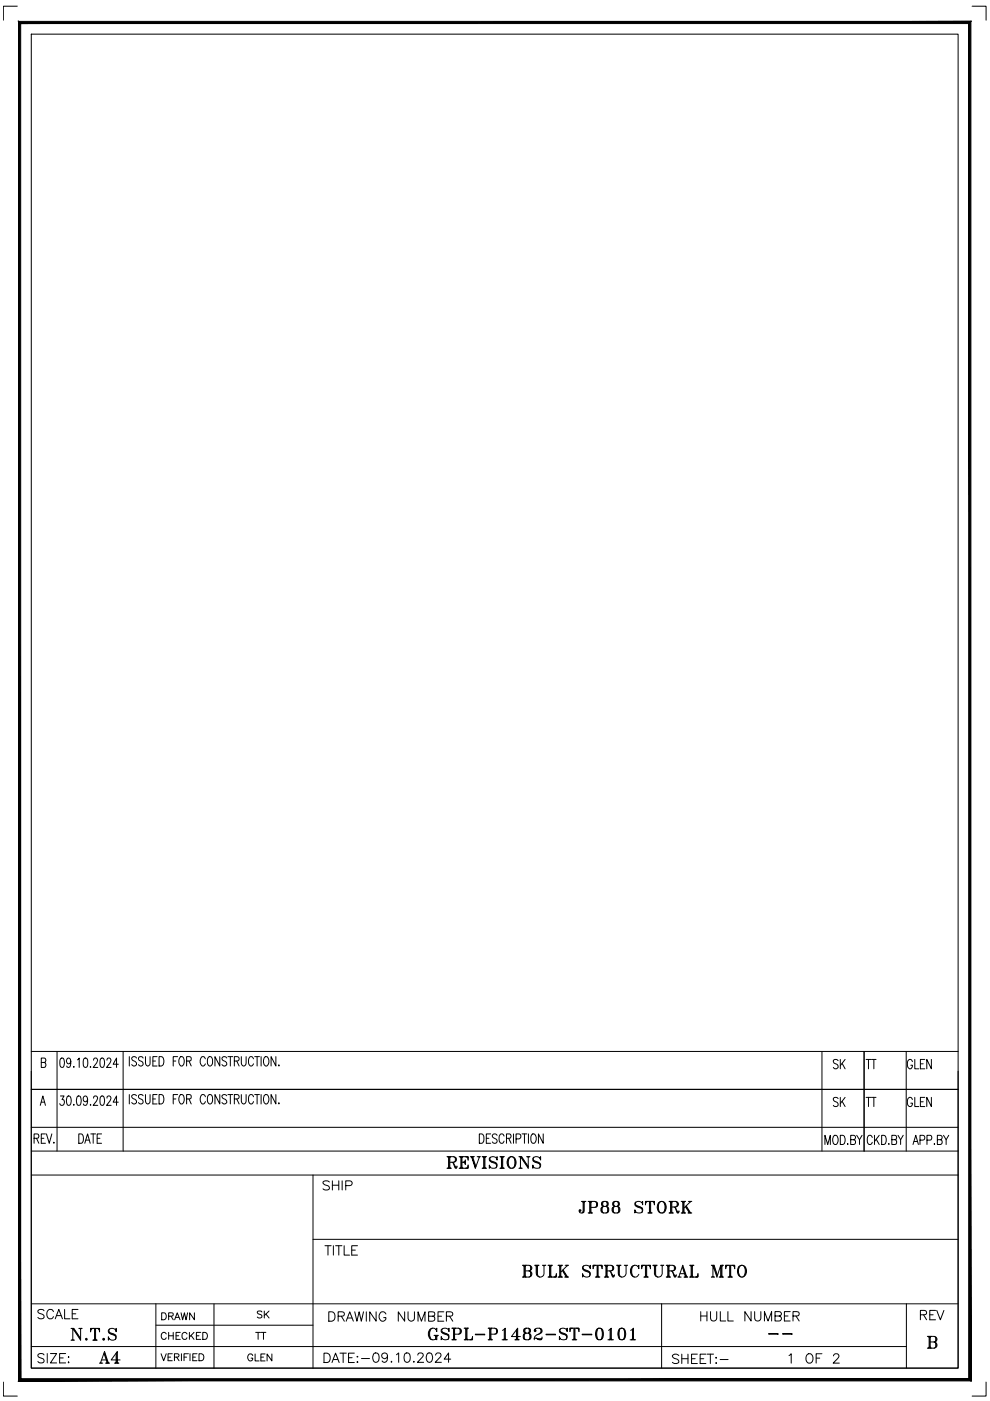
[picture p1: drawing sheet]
<svg xmlns="http://www.w3.org/2000/svg" width="210mm" height="297mm" viewBox="0 0 210 297" stroke-linecap="round" stroke-linejoin="round" font-family="sans-serif">
<!-- layer: Title Block -->
<g fill="none" stroke="#000" stroke-width=".21">
<path d="M3.7 1.3h-3v3M6.6 7.2h196.5v282.9h-196.5zM206.1 1.3h3v3M6.6 227.1v63h196.5v-63M6.6 239h196.5M6.6 231h196.5M6.6 222.9h196.5M8.5 234.4l.6-2 .5 2M8.7 225.3l.9-.1 .1-.3-.1-.5-.9-.1v2l.9-.1 .1-.6-.3-.3M8.7 233.7h.7M12.1 222.9v21.2M12.8 232.4h.8l-.4 .7a.57 .57 0 0 1 .4 .8 .57 .57 0 0 1-.9 .2v-.1"/>
<path d="M12.9 224.4l.3-.1a1.36 1.36 0 0 1 0 2h-.1a1.56 1.56 0 0 1-.2-1.9zM14.3 232.5l.3-.1a1.28 1.28 0 0 1 0 2h-.1a1.56 1.56 0 0 1-.2-1.9zM15 225a.47 .47 0 0 1-.2 .5 .47 .47 0 0 1-.5 0 .6 .6 0 0 1-.2-.8 .6 .6 0 0 1 .7-.3 1.56 1.56 0 0 1-.2 1.9l-.4-.1v-.2M15.6 234.1v.3zM15.6 226.1v.2zM16.4 232.5l.4-.1a1.36 1.36 0 0 1 0 2h-.2a1.56 1.56 0 0 1-.2-1.9zM16.4 224.7l.4-.4v2M17.9 224.4l.3-.1a1.36 1.36 0 0 1 0 2h-.1a1.56 1.56 0 0 1-.2-1.9zM18.6 233a.47 .47 0 0 1-.2 .5 .47 .47 0 0 1-.5 0 .59 .59 0 0 1-.3-.7 .59 .59 0 0 1 .8-.3 1.56 1.56 0 0 1-.3 1.9l-.3-.1-.1-.2M19.2 234.1v.3zM19.2 226.1v.2zM19.8 232.8l.3-.4h.3l.3 .3-.2 .7-.7 1h.9"/>
<path d="M19.8 224.8l.3-.5h.3l.3 .4-.2 .7-.7 .9h.9M21.4 232.5l.3-.1a1.36 1.36 0 0 1 0 2h-.1a1.56 1.56 0 0 1-.2-1.9zM21.4 224.4l.3-.1a1.36 1.36 0 0 1 0 2h-.1a1.56 1.56 0 0 1-.2-1.9zM22.7 232.8l.2-.4h.3l.3 .3-.2 .7-.7 1h1M22.7 224.8l.2-.5h.3l.3 .4-.2 .7-.7 .9h1M25.1 233.7h-1.1l.7-1.3v2M25.1 225.6h-1.1l.7-1.3v2M26.1 222.9v21.2M27.4 224v2M27.4 232.1v2M28.9 232.3a.5 .5 0 0 0-.7-.2 .5 .5 0 0 0 0 .8l.4 .2a.54 .54 0 0 1 .2 .9 .54 .54 0 0 1-.9-.2M28.9 224.3a.49 .49 0 0 0-.7-.2 .49 .49 0 0 0 0 .8l.4 .1a.54 .54 0 0 1 .2 .9 .54 .54 0 0 1-.9-.2"/>
<path d="M30.3 232.3a.51 .51 0 0 0-.5-.2 .51 .51 0 0 0-.4 .4l.1 .3 .5 .3a.52 .52 0 0 1 .2 .8 .52 .52 0 0 1-.8-.1M30.3 224.3a.53 .53 0 0 0-.4-.3 .53 .53 0 0 0-.5 .3l.1 .5 .5 .2a.52 .52 0 0 1 .2 .9 .52 .52 0 0 1-.8-.2M30.8 232.1v1.4a.57 .57 0 0 0 .6 .6l.4-.3v-1.7M30.8 224v1.4a.57 .57 0 0 0 .6 .6l.4-.3v-1.7M32.4 233h.6M32.4 225h.6M33.3 232.1h-.9v2h.9M33.3 224h-.9v2h.9M33.7 232.1h.5a1.2 1.2 0 0 1 0 2h-.5zM33.7 224h.5a1.2 1.2 0 0 1 0 2h-.5zM36.7 233h.6M36.7 225h.6"/>
<path d="M37.7 232.1h-1v2M37.7 224h-1v2M38.2 232.2l.1-.1a.83 .83 0 0 1 .8 1.2l-.1 .3a.49 .49 0 0 1-.8 .3l-.3-.6v-.5zM38.2 224.1l.1-.1a.94 .94 0 0 1 .7 1.6l-.4 .4h-.3a1.38 1.38 0 0 1-.1-1.9zM39.6 233h.6a.49 .49 0 0 0 .3-.5 .49 .49 0 0 0-.3-.4h-.6v2M39.6 225h.6a.49 .49 0 0 0 .3-.5 .49 .49 0 0 0-.3-.5h-.6v2M40.1 233l.4 1.1M40.1 225l.4 1M43.5 232.5a.51 .51 0 0 0-.5-.4 .51 .51 0 0 0-.5 .4v1.1a.51 .51 0 0 0 .8 .3l.2-.3M43.5 224.5a.51 .51 0 0 0-.8-.4 1.38 1.38 0 0 0 .2 1.9 .61 .61 0 0 0 .6-.4M44.2 232.2a.58 .58 0 0 1 .7 0 .58 .58 0 0 1 .2 .6v.5a.58 .58 0 0 1-.6 .8 .58 .58 0 0 1-.5-.8v-.8zM44.2 224.1a.58 .58 0 0 1 .7 .1 .58 .58 0 0 1 .2 .6v.5a.58 .58 0 0 1-.6 .7 .58 .58 0 0 1-.5-.7v-.8z"/>
<path d="M46.6 232.1v2l-1-2v2M46.6 224v2l-1-2v2M48.1 232.3a.5 .5 0 0 0-.8-.2 .5 .5 0 0 0 .1 .8l.4 .2a.54 .54 0 0 1 .1 .9 .54 .54 0 0 1-.8-.2M48.1 224.3a.49 .49 0 0 0-.8-.2 .49 .49 0 0 0 .1 .8l.4 .1a.54 .54 0 0 1 .1 .9 .54 .54 0 0 1-.8-.2M48.3 232.1h1M48.3 224h1M48.8 224v2M48.8 232.1v2M49.7 233l.8-.1 .2-.3-.1-.4-.3-.1h-.6v2M49.7 225l.8-.1 .2-.3-.1-.4-.3-.2h-.6v2M50.2 233l.5 1.1M50.2 225l.5 1"/>
<path d="M51.2 232.1v1.4a.57 .57 0 0 0 .6 .6l.4-.6v-1.4M51.2 224v1.4a.57 .57 0 0 0 .6 .6l.4-.6v-1.4M53.7 232.5a.55 .55 0 0 0-.6-.4 .55 .55 0 0 0-.4 .7v.5a.55 .55 0 0 0 .4 .8 .55 .55 0 0 0 .6-.5M53.7 224.5a.55 .55 0 0 0-.6-.5 .55 .55 0 0 0-.4 .8v.5a.55 .55 0 0 0 .4 .7 .55 .55 0 0 0 .6-.4M54 232.1h1M54 224h1M54.5 224v2M54.5 232.1v2M55.4 224v2M55.4 232.1v2M56 232.3l.3-.2a.92 .92 0 0 1 .6 1.5 .49 .49 0 0 1-.7 .3l-.3-.6zM56.2 224.1l.1-.1a.98 .98 0 0 1 .6 1.6l-.3 .4h-.3a1.38 1.38 0 0 1-.1-1.9z"/>
<path d="M58.5 232.1v2l-1-2v2M58.5 224v2l-1-2v2M59 233.9h.2l-.1 .2zM59 225.9h.2l-.1 .1zM174.3 222.9v21.2M177.7 224.9a.54 .54 0 0 0-.6-.3 .54 .54 0 0 0-.4 .5l.1 .3 .6 .2a.53 .53 0 0 1 .2 .8 .53 .53 0 0 1-.8 .1l-.1-.2M178.2 224.6v2M178.5 225.5l.7 1.1M179.2 224.6l-1 1.3M183.2 222.9v21.2M183.6 224.6h1M184.1 224.6v2"/>
<path d="M184.8 224.6h.9M185.3 224.6v2M192.1 222.9v21.2M193.4 225.1a.49 .49 0 0 0-.7-.4 1.38 1.38 0 0 0 .1 1.9 .61 .61 0 0 0 .6-.8h-.3M194 224.6v2h.8M195.1 225.6h.6M196.1 224.6h-1v2h1M197.5 224.6v2l-1-2v2M6.6 244.1h196.5M6.6 249.1h196.5M7.2 241.3h.9l.1-.3-.1-.5-.9-.1v2M7.7 241.3l.5 1.1"/>
<path d="M8.7 241.3h.6M9.6 240.4h-.9v2h.9M9.8 240.4l.6 2 .6-2M11.4 242.2v.2zM16.7 240.4h.5a1.26 1.26 0 0 1 0 2h-.5zM18 242.4l.6-2 .5 2M18.2 241.7h.7M19.2 240.4h1.1M19.8 240.4v2M20.6 241.3h.6M21.5 240.4h-.9v2h.9M66.4 249.1v41"/>
<path d="M101.6 240.4h.5a1.26 1.26 0 0 1 0 2h-.5zM103.1 241.3h.6M104 240.4h-.9v2M105.4 240.7a.49 .49 0 0 0-.8-.3 .49 .49 0 0 0 .1 .9l.4 .2a.53 .53 0 0 1 .1 .9 .53 .53 0 0 1-.8-.3M106.9 240.9a.55 .55 0 0 0-.7-.5 .55 .55 0 0 0-.4 .8v.4a.55 .55 0 0 0 .4 .8 .55 .55 0 0 0 .7-.5M107.4 241.3h.8l.2-.3-.2-.5-.8-.1v2M107.9 241.3l.5 1.1M108.9 240.4v2M109.4 241.5h.7l.2-.2 .1-.5-.1-.3-.9-.1v2M110.7 240.4h1M111.2 240.4v2M112 240.4v2"/>
<path d="M112.8 240.5a.61 .61 0 0 1 .7 0 .61 .61 0 0 1 .2 .7l-.1 .7a.55 .55 0 0 1-.7 .5 .55 .55 0 0 1-.3-.8v-.7zM115.2 240.4v2l-1-2v2M174.9 242.7v-2l.6 2 .6-2v2M176.7 241l.3-.3a.63 .63 0 0 1 .7 .7l-.1 .8a.49 .49 0 0 1-.7 .4l-.3-.7zM178.2 240.7h.5a1.15 1.15 0 0 1 0 2h-.5zM179.7 242.5v.2zM180.4 241.6h.8l.2-.3-.1-.4-.3-.2h-.6v2h.6l.3-.2 .1-.5-.4-.4M181.6 240.7l.6 .9v1.1M182.8 240.7l-.6 .9M184.9 241.2a.55 .55 0 0 0-.6-.5 .55 .55 0 0 0-.4 .7v.5a.55 .55 0 0 0 .4 .7 .55 .55 0 0 0 .6-.4M185.4 240.7v2M185.8 241.6l.6 1.1"/>
<path d="M186.4 240.7l-1 1.3M186.9 240.7h.5a1.15 1.15 0 0 1 0 2h-.5zM188.5 242.5v.2zM189.1 241.6h.9l.1-.3-.1-.5-.9-.1v2h.7l.3-.4a.52 .52 0 0 0-.3-.7M190.4 240.7l.6 .9v1.1M191.5 240.7l-.5 .9M193.6 242.7l.6-2 .5 2M193.8 242h.7M195.1 241.7l.8-.1 .2-.3-.1-.4-.3-.2h-.6v2M196.5 241.7h.7a.54 .54 0 0 0 .4-.5 .54 .54 0 0 0-.4-.5h-.7v2M198.1 242.5v.2zM198.7 241.6h.9l.2-.3-.1-.4-.3-.2h-.7v2h.7l.3-.2 .1-.5-.4-.4"/>
<path d="M200.1 240.7l.5 .9v1.1M201.2 240.7l-.6 .9M6.6 276.4h196.5M33 276.4v13.7M45.4 276.4v13.7M66.4 262.8h136.7M140.3 276.4v13.7M192.2 276.4v13.7M.7 293v3h3M6.6 285.5h185.6M9.3 287.3a.73 .73 0 0 0-.7-.4 .73 .73 0 0 0-.6 .5l.2 .3 .8 .3a.47 .47 0 0 1 .3 .4 .47 .47 0 0 1-.1 .5 .91 .91 0 0 1-1.2-.2M10 287v2"/>
<path d="M10.7 287h1.3l-1.3 2h1.3M12.6 287.9h.8M13.9 287h-1.3v2h1.3M14.5 287.7h.1zM14.5 288.8v.2zM33 281h33.4M34.1 287l.6 1.5 .5-1.5M35.6 287.7h.6M36.5 287h-.9v1.5h.9M37 287.7h.8l.2-.3-.1-.3-.9-.1v1.5M37.5 287.7l.5 .8M38.5 287v1.5"/>
<path d="M39 287.7h.6M39.9 287h-.9v1.5M40.3 287v1.5M40.9 287.7h.5M41.8 287h-.9v1.5h.9M42.2 287h.5a.78 .78 0 0 1 .5 .8 .78 .78 0 0 1-.5 .7h-.5zM196.6 283.3h1.5a.61 .61 0 0 1 .4 1l-.4 .2M196.8 283.3l.2 .2M196.9 283.3l.1 .3M197 283.3v2.5M197 285.7l-.2 .1M197 285.6l-.1 .2"/>
<path d="M197.1 283.5v2.2M197.2 283.3v2.5M197.2 285.6l.1 .2M197.2 285.7l.3 .1M197.3 283.3l-.1 .3M197.5 283.3l-.3 .2M198.1 283.3l.3 .4-.1 .7-1.1 .1M198.1 284.5a.66 .66 0 0 1 .6 .7 .66 .66 0 0 1-.6 .6h-1.5M198.1 284.5l.3 .4v.6l-.3 .3M198.4 283.6l.1 .2-.1 .5M198.4 284.8l.1 .2-.1 .6M209.1 293v3h-3"/>
</g>
<path d="M3.9 4.5l.5 287.8v-287.3zM3.9 4.5l.5 287.8-.5 .5zM4.4 292.3l-.5 .5 201.5-.5zM3.9 292.8l201.5-.5 .5 .5zM205.4 5v287.3l.5 .5zM205.9 4.5v288.3l-.5-287.8zM4.4 5h201l.5-.5zM3.9 4.5h202l-201.5 .5z" fill="#000" stroke="#000" stroke-width=".21"/>
<g font-size="5.7">
<text x="94.2" y="248.4">REVISIONS</text>
<text x="122.1" y="257.9">JP88 STORK</text>
<text x="110.1" y="271.3">BULK STRUCTURAL MTO</text>
<text x="14.5" y="284.7">N.T.S</text>
<text x="90.3" y="284.7">GSPL-P1482-ST-0101</text>
<text x="20.5" y="289.6">A4</text>
</g>
<g font-size="5.3">
<text x="69.1" y="280.8">DRAWING NUMBER</text>
<text x="147.8" y="280.8">HULL NUMBER</text>
<text x="194" y="280.5">REV</text>
<text x="68.1" y="289.6">DATE:-</text>
<text x="166.5" y="289.6">1 OF 2</text>
</g>
<g font-size="4.9">
<text x="175.7" y="235.3">SK</text>
<text x="182.7" y="235.3">TT</text>
<text x="191.6" y="235.3">GLEN</text>
<text x="67.7" y="252.9">SHIP</text>
<text x="68.4" y="266.7">TITLE</text>
<text x="7.4" y="280.1">SCALE</text>
<text x="51.9" y="289.3">GLEN</text>
<text x="78.3" y="289.3">30.09.2024</text>
<text x="141.8" y="289.6">SHEET:-</text>
</g>
<g font-size="4.4">
<text x="33.9" y="280.5">DRAWN</text>
<text x="54" y="280.1">SK</text>
<text x="33.5" y="284.7">CHECKED</text>
<text x="53.6" y="284.7">TT</text>
</g>
<text font-size="2.6" x="161.9" y="283.3">--</text>
</svg>
